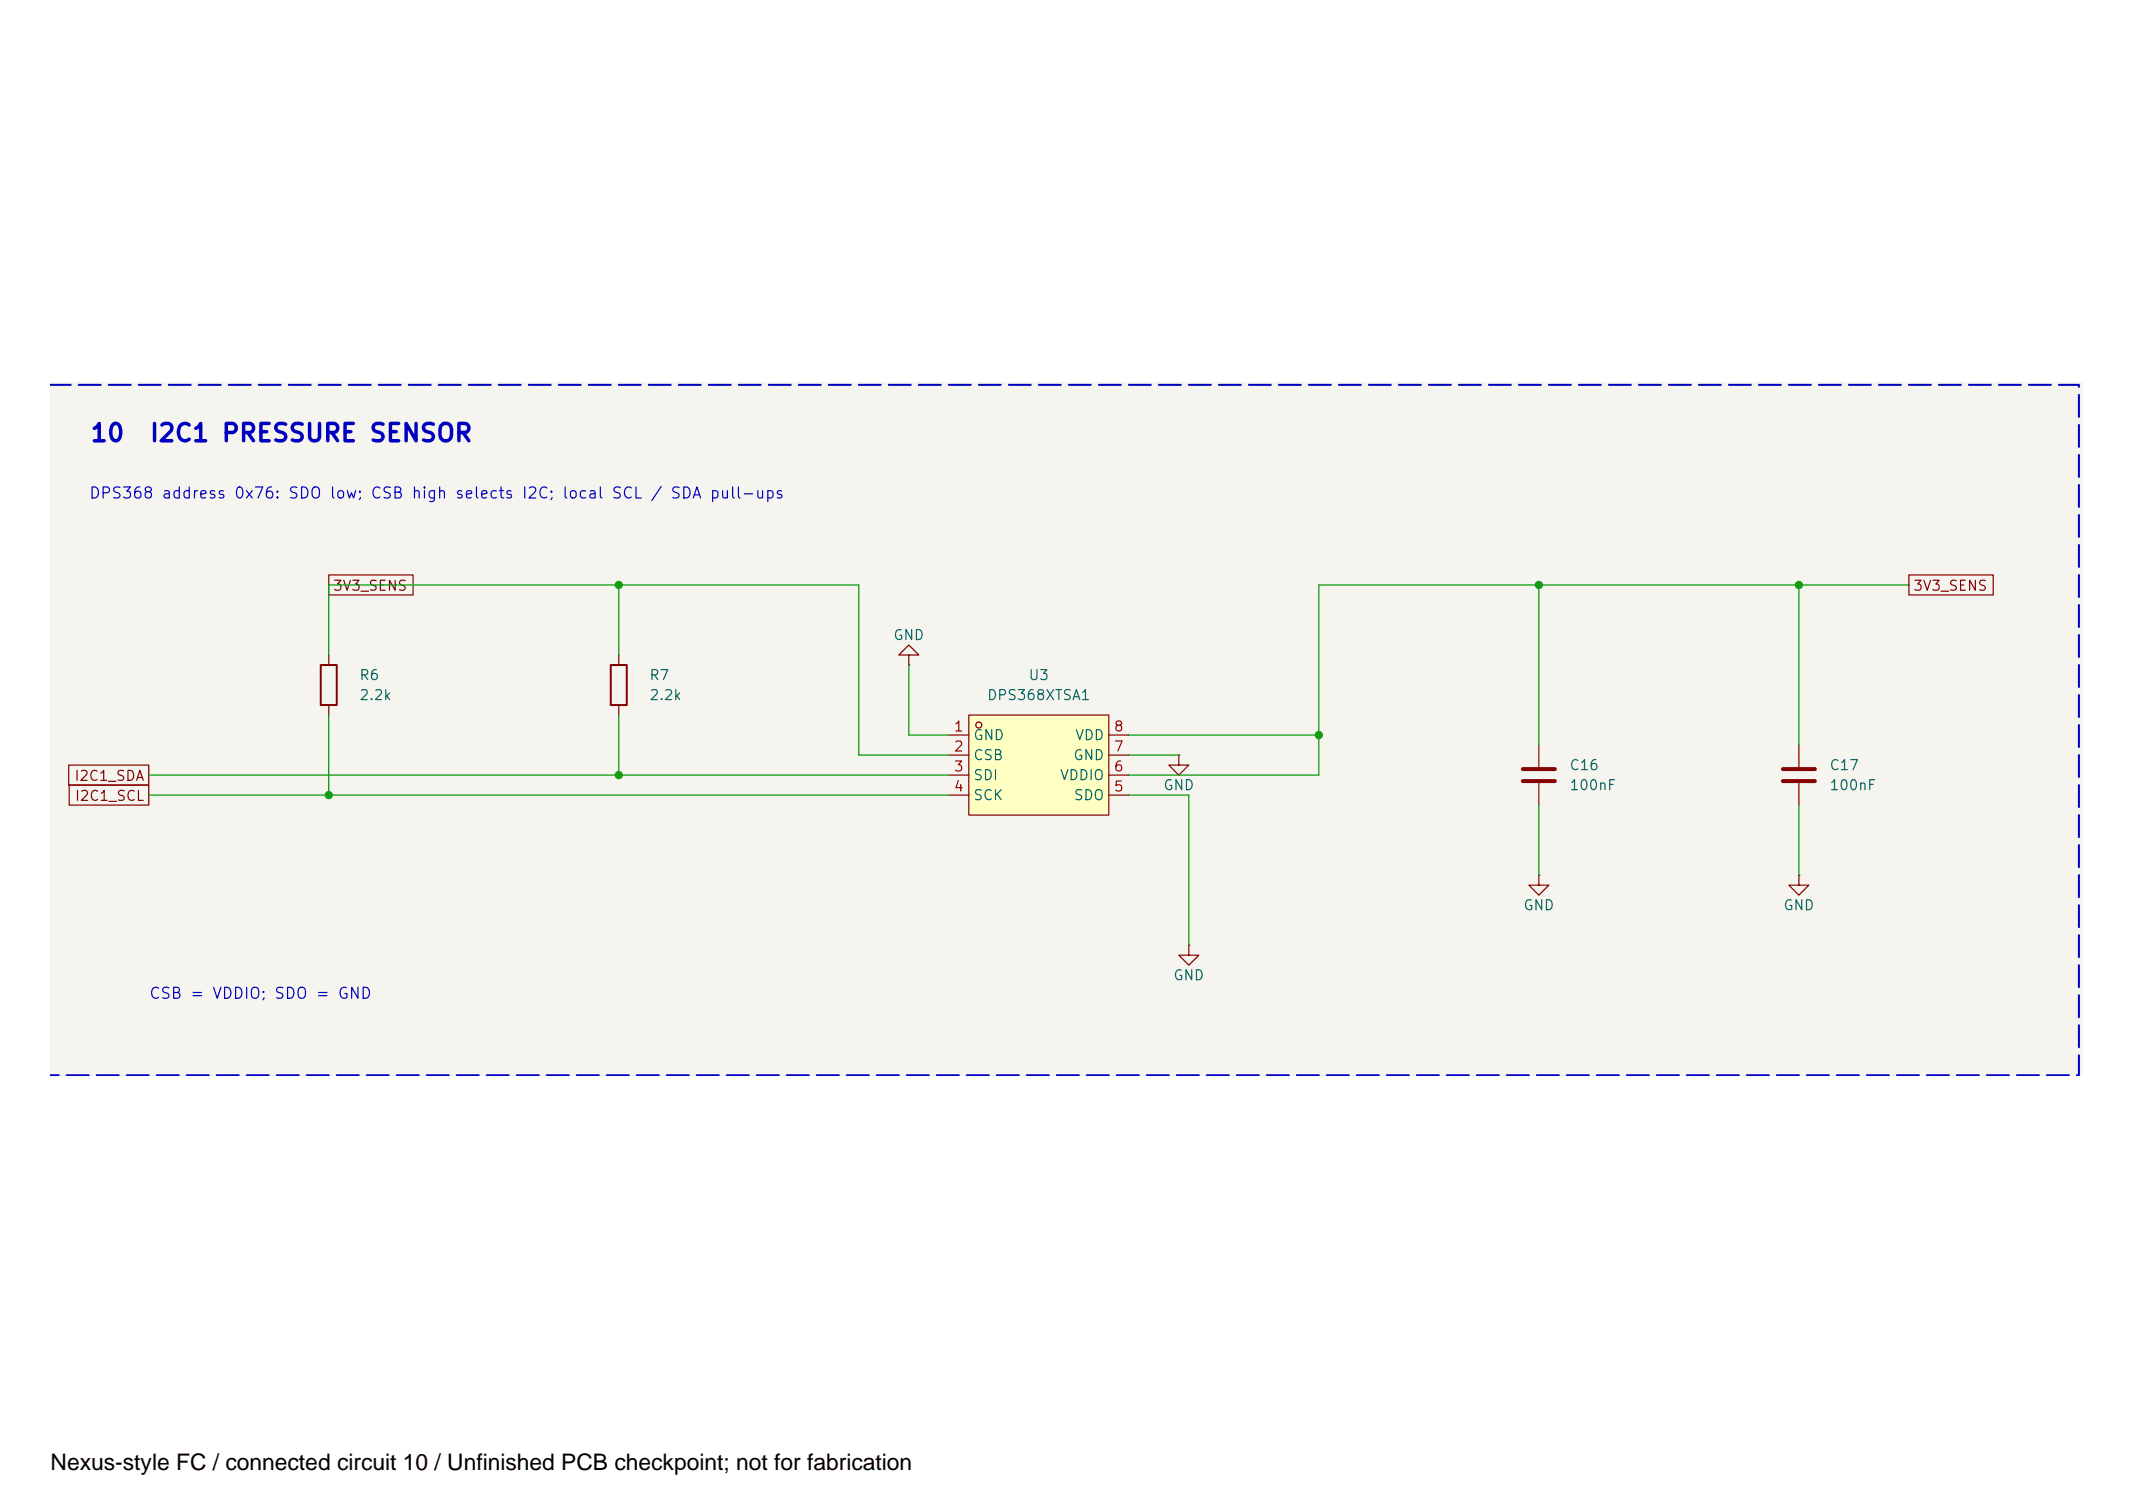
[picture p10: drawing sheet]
<svg xmlns="http://www.w3.org/2000/svg" width="297mm" height="210mm" viewBox="0 0 297 210" stroke-linecap="round" stroke-linejoin="round" font-family="sans-serif">
<path d="M7 53.1h283v96.6h-283z" fill="#f5f4ef" stroke="#f5f4ef" stroke-width=".14"/>
<path d="M248.3 107.1h4.4M248.3 108.7h4.4" fill="none" stroke="#840000" stroke-width=".56"/>
<path d="M250.5 103.7v3.1M250.5 109v3.1M214.3 121.8v1.4h1.4l-1.4 1.4-1.4-1.4h1.4M214.3 121.8h.1M250.5 121.8v1.4h1.4l-1.4 1.4-1.4-1.4h1.4M250.5 121.8h.1" fill="none" stroke="#840000" stroke-width=".17"/>
<path d="M134.9 99.5h19.5v14h-19.5z" fill="#ffffc2"/>
<g fill="none" stroke="#840000" stroke-width=".17">
<path d="M45.8 80h11.7v2.8h-11.7zM45.8 91.2v1.4M45.8 98.1v1.4M86.2 91.2v1.4M86.2 98.1v1.4M126.6 91.2h1.4l-1.4-1.4-1.4 1.4h1.4v1.4M126.6 92.6h.1M134.9 99.5h19.5v14h-19.5zM265.8 80h11.8v2.8h-11.8zM9.6 106.5h11.1v2.8h-11.1zM9.6 109.3h11.1v2.8h-11.1zM132.1 102.3h2.8"/>
<path d="M132.1 105.1h2.8M132.1 107.9h2.8M132.1 110.7h2.8M154.4 102.3h2.8M154.4 105.1h2.8M154.4 107.9h2.8M154.4 110.7h2.8M164.2 105.1v1.4h1.4l-1.4 1.4-1.4-1.4h1.4M164.2 105.1h.1M214.3 103.7v3.1M214.3 109v3.1M165.6 131.6v1.4h1.3l-1.3 1.3-1.4-1.3h1.4"/>
<path d="M165.6 131.6h.1"/>
<circle cx="136.3" cy="100.9" r=".42"/>
</g>
<path d="M212.1 107.1h4.4M212.1 108.7h4.4" fill="none" stroke="#840000" stroke-width=".56"/>
<path d="M44.7 92.6h2.2v5.5h-2.2zM85.1 92.6h2.2v5.5h-2.2z" fill="none" stroke="#840000" stroke-width=".28"/>
<g fill="none" stroke="#009600" stroke-width=".17">
<path d="M45.8 91.2v-9.8h73.8v23.7h12.5M45.8 99.5v11.2M86.2 81.4v9.8M86.2 99.5v8.4M126.6 92.6v9.7h5.5M214.3 81.4v22.3M250.5 81.4v22.3M265.8 81.4h-82.1v26.5h-26.5M20.7 107.9h111.4M20.7 110.7h111.4M157.2 110.7h8.4v20.9M157.2 105.1h7"/>
<path d="M157.2 102.3h26.5M214.3 112.1v9.7M250.5 112.1v9.7"/>
</g>
<path d="M7 53.6h282.5v96.1h-282.5" fill="none" stroke="#0000c2" stroke-width=".28" stroke-dasharray="3.1 1.1"/>
<g fill="#009600" stroke="#009600" stroke-width=".14">
<circle cx="45.8" cy="110.7" r=".5"/>
<circle cx="86.2" cy="107.9" r=".5"/>
<circle cx="86.2" cy="81.4" r=".5"/>
<circle cx="183.7" cy="102.3" r=".5"/>
<circle cx="250.5" cy="81.4" r=".5"/>
<circle cx="214.3" cy="81.4" r=".5"/>
</g>
<text font-size="3.2" x="7.1" y="204.6">Nexus-style FC / connected circuit 10 / Unfinished PCB checkpoint; not for fabrication</text>
<g font-size="2.4" fill="#0000c2">
<text x="12.4" y="62.1">10</text>
<text x="20.7" y="62.1">I2C1 PRESSURE SENSOR</text>
</g>
<g font-size="1.5" fill="#0000c2">
<text x="12.3" y="69.8">DPS368 address 0x76: SDO low; CSB high selects I2C; local SCL / SDA pull-ups</text>
<text x="20.7" y="139.4">CSB = VDDIO; SDO = GND</text>
</g>
<g font-size="1.4" fill="#840000">
<text x="63.4" y="-1">SPI1_MISO</text>
<text x="167.4" y="-1">SPI1_MOSI</text>
<text x="46.3" y="82.6">3V3_SENS</text>
<text x="266.3" y="82.6">3V3_SENS</text>
<text x="10.3" y="109">I2C1_SDA</text>
<text x="10.3" y="111.8">I2C1_SCL</text>
</g>
<g font-size="1.4" fill="#006464">
<text x="124.3" y="89.4">GND</text>
<text x="49.9" y="95">R6</text>
<text x="90.3" y="95">R7</text>
<text x="143.1" y="95">U3</text>
<text x="49.9" y="97.8">2.2k</text>
<text x="90.3" y="97.8">2.2k</text>
<text x="137.4" y="97.8">DPS368XTSA1</text>
<text x="135.4" y="103.4">GND</text>
<text x="135.4" y="106.2">CSB</text>
<text x="149.4" y="106.2">GND</text>
<text x="149.6" y="103.4">VDD</text>
<text x="218.5" y="107.5">C16</text>
<text x="254.7" y="107.5">C17</text>
<text x="135.4" y="108.9">SDI</text>
<text x="135.4" y="111.7">SCK</text>
<text x="147.5" y="108.9">VDDIO</text>
<text x="149.4" y="111.7">SDO</text>
<text x="161.9" y="110.3">GND</text>
<text x="218.5" y="110.3">100nF</text>
<text x="254.7" y="110.3">100nF</text>
<text x="212" y="127">GND</text>
<text x="248.2" y="127">GND</text>
<text x="163.3" y="136.8">GND</text>
</g>
<g font-size="1.4" fill="#a90000">
<text x="132.7" y="102.2">1</text>
<text x="132.7" y="105">2</text>
<text x="132.7" y="107.7">3</text>
<text x="155" y="107.7">6</text>
<text x="155" y="105">7</text>
<text x="155" y="102.2">8</text>
<text x="132.7" y="110.5">4</text>
<text x="155" y="110.5">5</text>
</g>
</svg>
